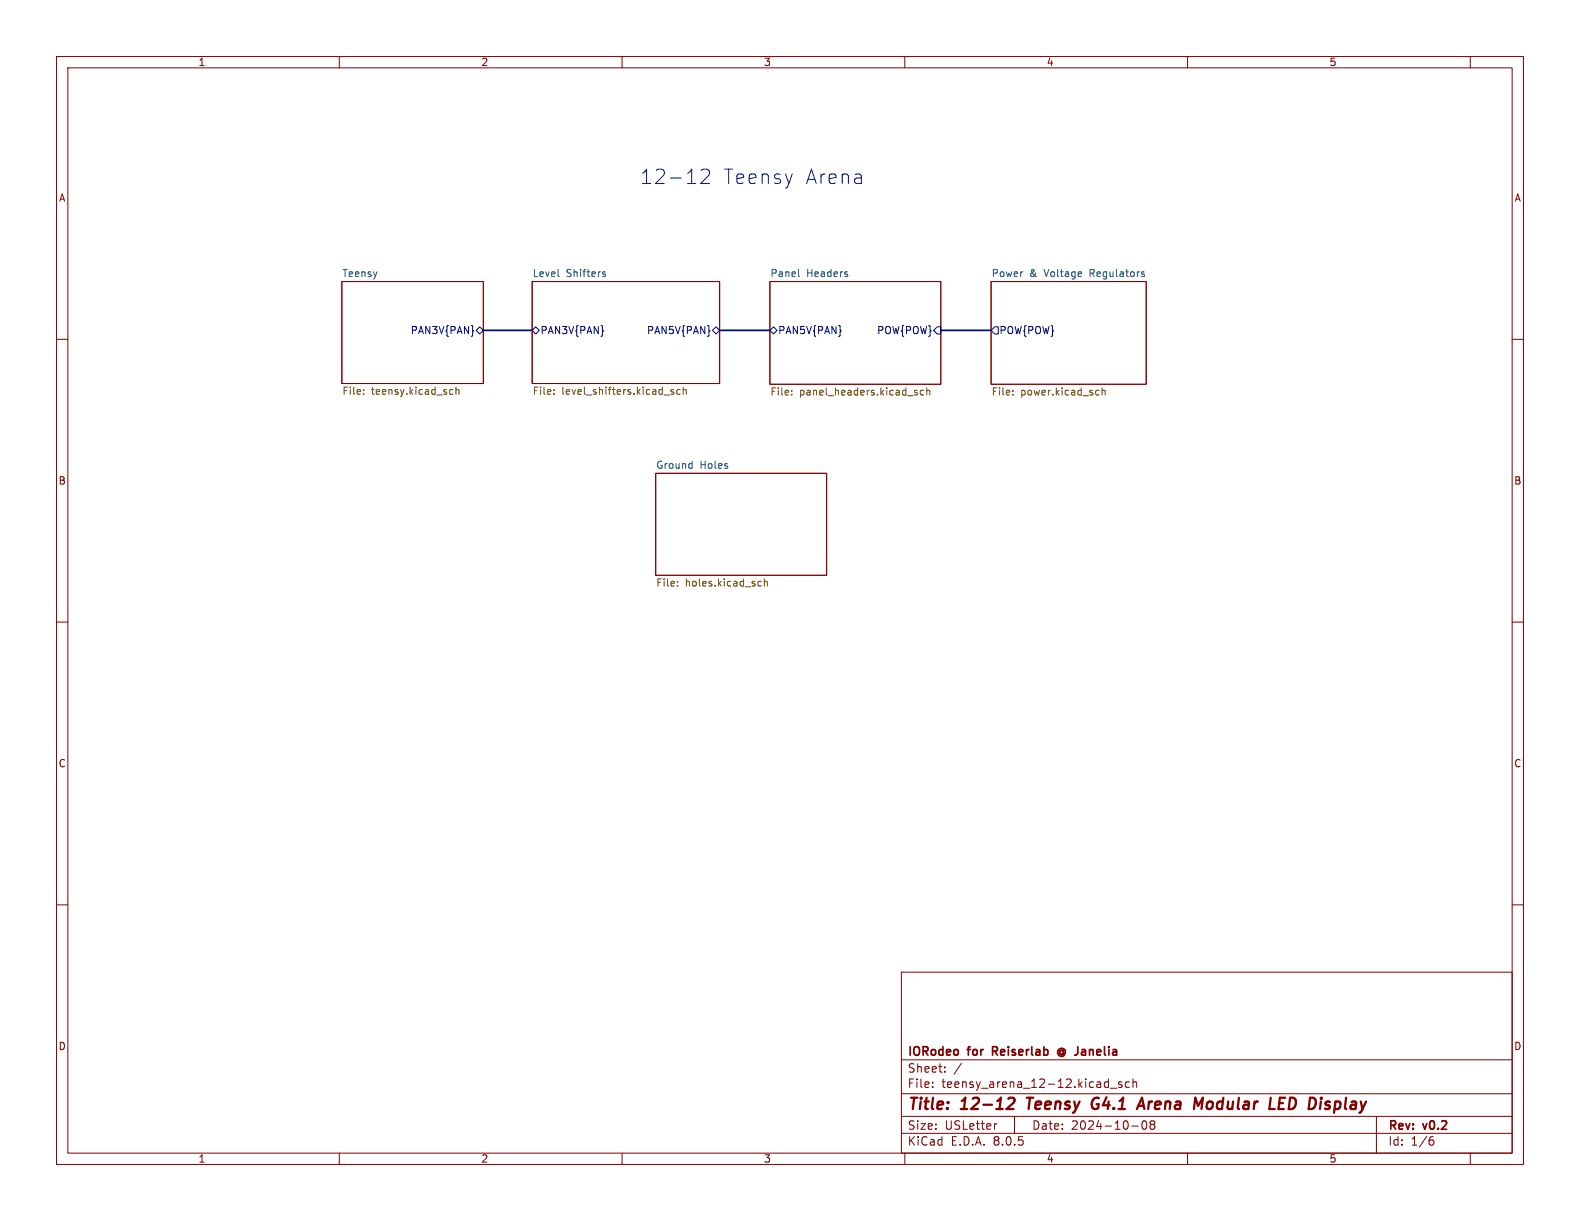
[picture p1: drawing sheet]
<svg xmlns="http://www.w3.org/2000/svg" width="279mm" height="216mm" viewBox="0 0 279 216" stroke-linecap="round" stroke-linejoin="round" font-family="sans-serif">
<g fill="none" stroke="#840000" stroke-width=".18">
<path d="M10 10h259.4v195.9h-259.4zM12 12h255.4v191.9h-255.4zM60 10v2M110 10v2M160 10v2M210 10v2M260 10v2M10 60h2M60.5 49.8h25v18h-25zM94.1 49.8h33.2v18h-33.2zM136.1 49.8h30.3v18.1h-30.3zM175.3 49.8h27.4v18.1h-27.4z"/>
<path d="M267.4 60h2M116 83.7h30.2v18h-30.2zM10 110h2M267.4 110h2M10 160h2M267.4 160h2M159.4 171.9h108v32h-108zM159.4 197.4h108M159.4 193.4h108M159.4 187.4h108M164.9 192.1v.2M164.9 191.4v.1"/>
<path d="M167.1 189.4v.2M167.1 188.7v.1M170 188l-1.3 1.9M176.3 198.7l-.3 .1M179.4 197.4v3M196.4 192.4h1.1M198.4 191.4l-.4-.1-.2 .2 .1 .2 .5 .2v.3h-.6M199.7 191.4l-.4-.1-.3 .3v.4l.1 .2h.6M200.1 199.1h1.2M200.4 191.4l.2-.1 .3 .1 .1 .9M200.4 190.8v1.5M202.1 198.3l.2-.1a.81 .81 0 0 1 .6 .6 .81 .81 0 0 1-.3 .8l-.2 .1a.81 .81 0 0 1-.3-1.4z"/>
<path d="M203.6 198.8l-.2-.3 .2-.3 .5 .1 .1 .2-.3 .3M203.6 198.8l-.2 .3v.3l.2 .3 .5-.1 .1-.2-.1-.4-.2-.2M203.6 198.8h.3M243.4 197.4v6.5M60 203.9v2M110 203.9v2M159.4 200.4h108M160 203.9v2M210 203.9v2M253 201.6h.3l.3 .2-.1 .5-.5 .2M253.4 201l-.4 .1M260 203.9v2"/>
</g>
<path d="M178.3 194.3l.3-.2h.5a.45 .45 0 0 1 .3 .6l-.1 .3-1.3 1.1h1.2M181.6 194.1h1.1M182.1 194.1l-.2 2M193.2 195.8a.68 .68 0 0 0 .9 .2M193.9 195.2h.4M194.1 194.1a.81 .81 0 0 0-.9 .5M201 196.1l.9-2 .5 2M201.3 195.5h.9M213.7 194.9l-.3 .3v.5l.3 .4M226.1 196.1h.9M226.2 195.1h.7M226.3 194.1h1" fill="none" stroke="#840000" stroke-width=".4"/>
<path d="M175.5 185.9h.6M176.1 185.1h-.6v1.5M188 185.8a.36 .36 0 0 0-.5 0 .36 .36 0 0 0 0 .5 .36 .36 0 0 0 .5 .1M188 185.4a.71 .71 0 0 0-1 .7 .71 .71 0 0 0 1 .6" fill="none" stroke="#840000" stroke-width=".3"/>
<path d="M83.6 58.5h.2l-.2 .1M84.2 58.4l.6-.6 .7 .6-.7 .7zM94.7 57.8l.7 .6-.7 .7-.6-.7zM106.6 58.5h.1l-.1 .1M125.4 58.5h.1l-.1 .1M126 58.4l.6-.6 .7 .6-.7 .7zM136.8 57.8l.6 .6-.6 .7-.7-.7zM148.6 58.5h.1l-.1 .1M165.7 57.8h.7v1.3h-.7l-.6-.7zM175.9 57.8h.6v1.3h-.6l-.6-.7z" fill="none" stroke="#000084" stroke-width=".18"/>
<path d="M98.7 48.8l.2 .1M106.6 48.4l.5 .3-.1 .1-.3 .1M106.6 48.1h.4M141.2 47.6v1.1l.2 .2M149.9 48.5v.3M202 48.5h.3l.1 .2-.2 .2h-.2M202 48.1h.3M122.3 82h.1M122.4 81.5v1.3M122.4 82.8h-.1" fill="none" stroke="#006464" stroke-width=".18"/>
<g fill="none" stroke="#725600" stroke-width=".18">
<path d="M64.3 69.6v.1M64.3 68.9v.2M79.7 68.9h.4M80.1 69.7h-.4M80.6 69l.2-.1h.3l.1 .8M80.6 68.5v1.2M98 69.6v.1M98 68.9v.2M119.1 68.9h-.3l-.2 .2 .1 .1 .4 .2v.3h-.5M120.3 68.9h-.4l-.2 .2 .1 .6h.5M120.8 69l.2-.1h.3l.1 .8M120.8 68.5v1.2"/>
<path d="M140 69.7v.2M140 69.1v.1M161.9 69.4l.3 .1v.2l-.1 .2h-.3M161.9 69l.3 .1M163.3 69.1l-.3-.1-.3 .2 .2 .6h.4M163.9 69.1l.2-.1 .3 .1v.8M163.9 68.6v1.3M179.1 69.7v.2M179.1 69.1v.1M194 69l.3 .1M194.3 69.8l-.3 .1M194.9 69.1l.2-.1 .3 .1v.8"/>
<path d="M194.9 68.6v1.3M119.8 103.5v.1M119.8 102.8v.2M134.3 102.8h.3M134.6 103.6h-.3M135.2 102.9l.1-.1h.3l.1 .8M135.2 102.4v1.2"/>
</g>
<path d="M124 30.2l.4-.3h.6a.69 .69 0 0 1 .3 1.1l-1.4 1.5h1.6" fill="none" stroke="#0000c2" stroke-width=".18"/>
<path d="M85.5 58.4h8.6M127.3 58.4h8.8M166.4 58.4h8.9" fill="none" stroke="#000084" stroke-width=".3"/>
<g font-size="3.5" fill="#0000c2">
<text x="113" y="32.8">12-12</text>
<text x="127.7" y="32.8">Teensy</text>
<text x="142.2" y="32.8">Arena</text>
</g>
<g font-size="2.8" fill="#840000">
<text x="160.4" y="196.8">Title:</text>
<text x="170.1" y="196.8">12-12</text>
<text x="182.5" y="196.8">Teensy</text>
<text x="194.7" y="196.8">G4.1</text>
<text x="203.8" y="196.8">Arena</text>
<text x="214.4" y="196.8">Modular</text>
<text x="228.5" y="196.8">LED</text>
<text x="236.3" y="196.8">Display</text>
</g>
<g font-size="2.1" fill="#840000">
<text x="160.4" y="189.9">Sheet:</text>
<text x="160.4" y="187.1">IORodeo</text>
<text x="171.3" y="187.1">for</text>
<text x="176.2" y="187.1">Reiserlab</text>
<text x="188.3" y="187.1">@ Janelia</text>
<text x="160.4" y="192.6">File:</text>
<text x="166.5" y="192.6">teensy_arena_12-12.kicad_sch</text>
<text x="160.4" y="202.8">KiCad</text>
<text x="160.4" y="200">Size:</text>
<text x="167.1" y="200">USLetter</text>
<text x="168.1" y="202.8">E.D.A.</text>
<text x="175.7" y="202.8">8.0.5</text>
<text x="182.4" y="200">Date:</text>
<text x="189.4" y="200">2024-10-08</text>
<text x="245.4" y="200.2">Rev:</text>
<text x="245.4" y="202.8">Id:</text>
<text x="249.5" y="202.8">1/6</text>
<text x="251.8" y="200.2">v0.2</text>
</g>
<g font-size="1.8" fill="#840000">
<text x="35" y="11.9">1</text>
<text x="85" y="11.9">2</text>
<text x="135" y="11.9">3</text>
<text x="185" y="11.9">4</text>
<text x="235" y="11.9">5</text>
<text x="10.3" y="35.9">A</text>
<text x="267.7" y="35.9">A</text>
<text x="10.3" y="85.9">B</text>
<text x="267.7" y="85.9">B</text>
<text x="10.3" y="135.9">C</text>
<text x="267.7" y="135.9">C</text>
<text x="10.3" y="185.9">D</text>
<text x="267.7" y="185.9">D</text>
<text x="35" y="205.8">1</text>
<text x="85" y="205.8">2</text>
<text x="135" y="205.8">3</text>
<text x="185" y="205.8">4</text>
<text x="235" y="205.8">5</text>
</g>
<g font-size="1.8" fill="#006464">
<text x="60.5" y="49.1">Teensy</text>
<text x="94.1" y="49.1">Level</text>
<text x="100.1" y="49.1">Shifters</text>
<text x="136.1" y="49.1">Panel</text>
<text x="142.6" y="49.1">Headers</text>
<text x="175.3" y="49.1">Power</text>
<text x="182.1" y="49.1">&amp;</text>
<text x="184.8" y="49.1">Voltage</text>
<text x="193" y="49.1">Regulators</text>
<text x="116" y="83">Ground</text>
<text x="123.8" y="83">Holes</text>
</g>
<g font-size="1.8" fill="#000084">
<text x="72.5" y="59.3">PAN3V{PAN}</text>
<text x="95.5" y="59.3">PAN3V{PAN}</text>
<text x="114.3" y="59.3">PAN5V{PAN}</text>
<text x="137.5" y="59.3">PAN5V{PAN}</text>
<text x="155" y="59.3">POW{POW}</text>
<text x="176.6" y="59.3">POW{POW}</text>
</g>
<g font-size="1.8" fill="#725600">
<text x="60.5" y="70.1">File:</text>
<text x="65.7" y="70.1">teensy.kicad_sch</text>
<text x="94.1" y="70.1">File:</text>
<text x="99.3" y="70.1">level_shifters.kicad_sch</text>
<text x="136.1" y="70.3">File:</text>
<text x="141.4" y="70.3">panel_headers.kicad_sch</text>
<text x="175.3" y="70.3">File:</text>
<text x="180.5" y="70.3">power.kicad_sch</text>
<text x="116" y="104">File:</text>
<text x="121.2" y="104">holes.kicad_sch</text>
</g>
</svg>
